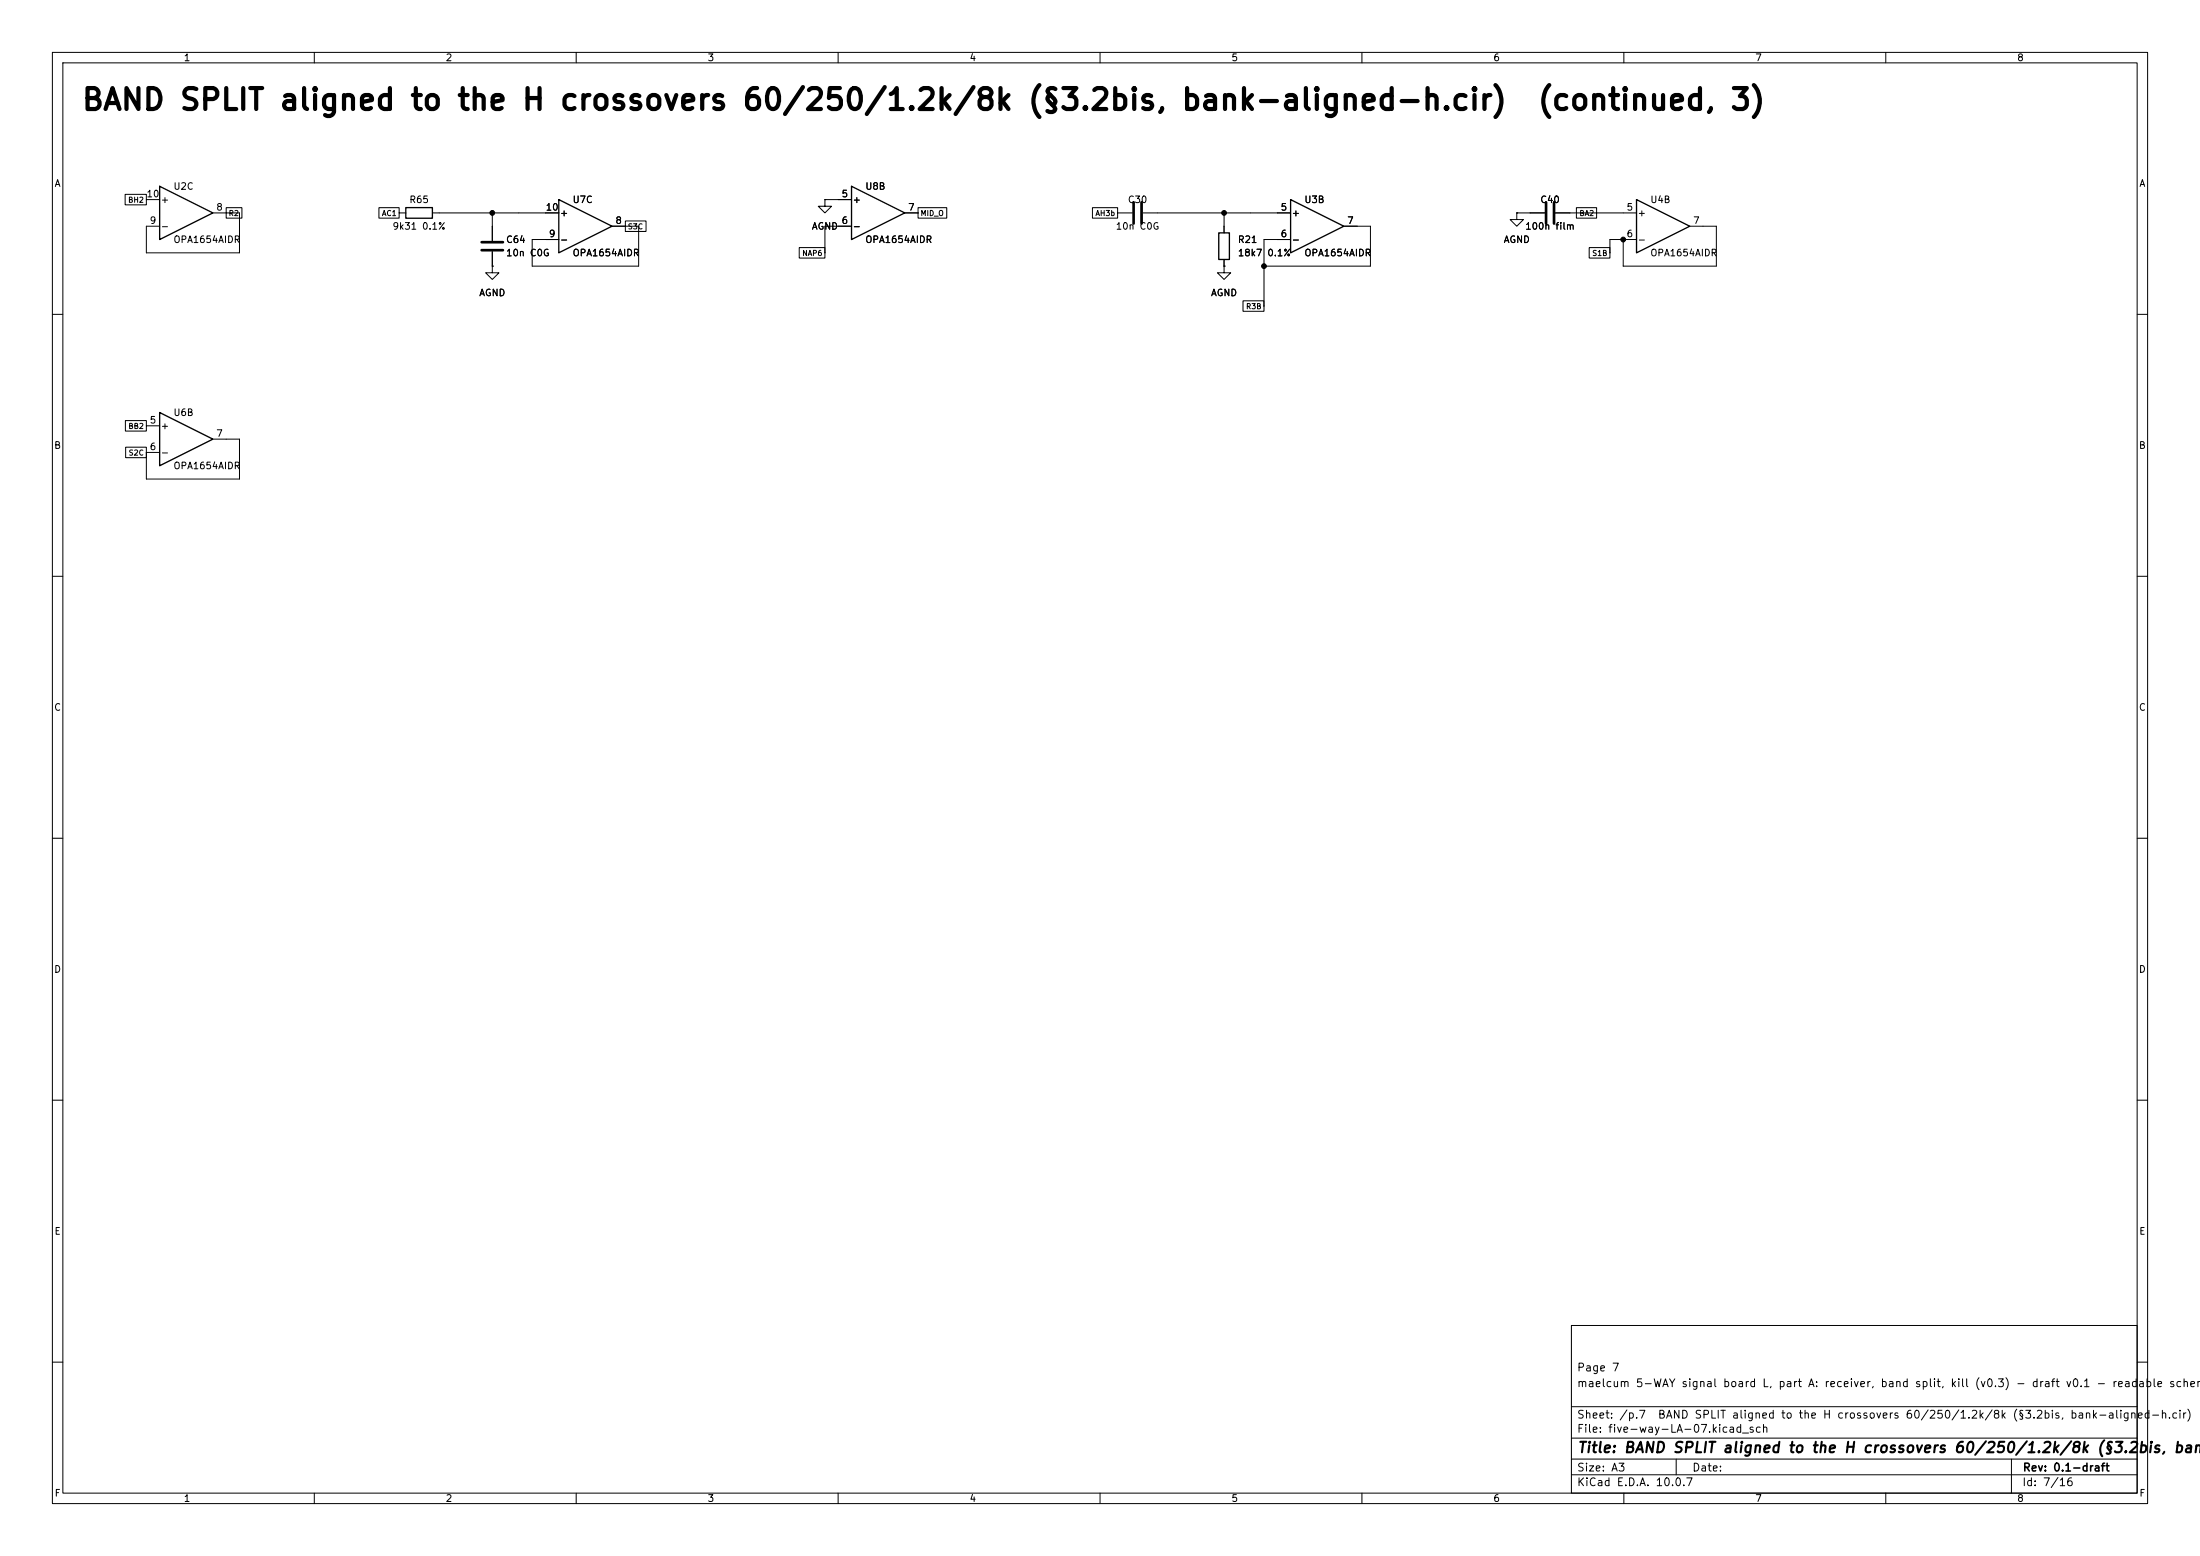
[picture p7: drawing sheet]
(kicad_sch
 (version 20260101)
 (generator "eeschema")
 (generator_version "10.0")
 (paper "A3")
 (title_block
  (title "BAND SPLIT aligned to the H crossovers 60/250/1.2k/8k (§3.2bis, bank-aligned-h.cir)  (continued, 3)")
  (rev "0.1-draft")
  (comment 1 "maelcum 5-WAY signal board L, part A: receiver, band split, kill (v0.3) - draft v0.1 - readable schematic")
  (comment 2 "Page 7"))
 (lib_symbols
  (symbol
   "Amplifier_Operational:TL074"
   (pin_names
    (offset 0.127)) (exclude_from_sim no) (in_bom yes) (on_board yes)
   (in_pos_files yes)
   (duplicate_pin_numbers_are_jumpers no)
   (property
    "Reference"
    "U" (at 0 5.08 0) (show_name no) (do_not_autoplace no) (effects (font (size 1.27 1.27)) (justify left)))
   (property
    "Value"
    "TL074" (at 0 -5.08 0) (show_name no) (do_not_autoplace no) (effects (font (size 1.27 1.27)) (justify left)))
   (property
    "Footprint"
    "" (at -1.27 2.54 0) (show_name no) (do_not_autoplace no) (hide yes) (effects (font (size 1.27 1.27))))
   (property
    "Datasheet"
    "http://www.ti.com/lit/ds/symlink/tl071.pdf" (at 1.27 5.08 0) (show_name no) (do_not_autoplace no) (hide yes) (effects (font (size 1.27 1.27))))
   (property
    "Description"
    "Quad Low-Noise JFET-Input Operational Amplifiers, DIP-14/SOIC-14" (at 0 0 0) (show_name no) (do_not_autoplace no) (hide yes) (effects (font (size 1.27 1.27))))
   (property
    "ki_locked"
    "" (at 0 0 0) (show_name no) (do_not_autoplace no) (effects (font (size 1.27 1.27))))
   (property
    "ki_keywords"
    "quad opamp" (at 0 0 0) (show_name no) (do_not_autoplace no) (hide yes) (effects (font (size 1.27 1.27))))
   (property
    "ki_fp_filters"
    "SOIC*3.9x8.7mm*P1.27mm* DIP*W7.62mm* TSSOP*4.4x5mm*P0.65mm* SSOP*5.3x6.2mm*P0.65mm* MSOP*3x3mm*P0.5mm*" (at 0 0 0) (show_name no) (do_not_autoplace no) (hide yes) (effects (font (size 1.27 1.27))))
   (symbol
    "TL074_1_1"
    (polyline (pts (xy -5.08 5.08) (xy 5.08 0) (xy -5.08 -5.08) (xy -5.08 5.08)) (stroke (width 0.254) (type default)) (fill (type background)))
    (pin
    output
    line (at 7.62 0 180) (length 2.54) (name
    "" (effects (font (size 1.27 1.27)))) (number
    "1" (effects (font (size 1.27 1.27)))))
    (pin
    input
    line (at -7.62 -2.54 0) (length 2.54) (name
    "-" (effects (font (size 1.27 1.27)))) (number
    "2" (effects (font (size 1.27 1.27)))))
    (pin
    input
    line (at -7.62 2.54 0) (length 2.54) (name
    "+" (effects (font (size 1.27 1.27)))) (number
    "3" (effects (font (size 1.27 1.27))))))
   (symbol
    "TL074_2_1"
    (polyline (pts (xy -5.08 5.08) (xy 5.08 0) (xy -5.08 -5.08) (xy -5.08 5.08)) (stroke (width 0.254) (type default)) (fill (type background)))
    (pin
    input
    line (at -7.62 2.54 0) (length 2.54) (name
    "+" (effects (font (size 1.27 1.27)))) (number
    "5" (effects (font (size 1.27 1.27)))))
    (pin
    input
    line (at -7.62 -2.54 0) (length 2.54) (name
    "-" (effects (font (size 1.27 1.27)))) (number
    "6" (effects (font (size 1.27 1.27)))))
    (pin
    output
    line (at 7.62 0 180) (length 2.54) (name
    "" (effects (font (size 1.27 1.27)))) (number
    "7" (effects (font (size 1.27 1.27))))))
   (symbol
    "TL074_3_1"
    (polyline (pts (xy -5.08 5.08) (xy 5.08 0) (xy -5.08 -5.08) (xy -5.08 5.08)) (stroke (width 0.254) (type default)) (fill (type background)))
    (pin
    output
    line (at 7.62 0 180) (length 2.54) (name
    "" (effects (font (size 1.27 1.27)))) (number
    "8" (effects (font (size 1.27 1.27)))))
    (pin
    input
    line (at -7.62 -2.54 0) (length 2.54) (name
    "-" (effects (font (size 1.27 1.27)))) (number
    "9" (effects (font (size 1.27 1.27)))))
    (pin
    input
    line (at -7.62 2.54 0) (length 2.54) (name
    "+" (effects (font (size 1.27 1.27)))) (number
    "10" (effects (font (size 1.27 1.27))))))
   (symbol
    "TL074_4_1"
    (polyline (pts (xy -5.08 5.08) (xy 5.08 0) (xy -5.08 -5.08) (xy -5.08 5.08)) (stroke (width 0.254) (type default)) (fill (type background)))
    (pin
    input
    line (at -7.62 2.54 0) (length 2.54) (name
    "+" (effects (font (size 1.27 1.27)))) (number
    "12" (effects (font (size 1.27 1.27)))))
    (pin
    input
    line (at -7.62 -2.54 0) (length 2.54) (name
    "-" (effects (font (size 1.27 1.27)))) (number
    "13" (effects (font (size 1.27 1.27)))))
    (pin
    output
    line (at 7.62 0 180) (length 2.54) (name
    "" (effects (font (size 1.27 1.27)))) (number
    "14" (effects (font (size 1.27 1.27))))))
   (symbol
    "TL074_5_1"
    (pin
    power_in
    line (at -2.54 7.62 270) (length 3.81) (name
    "V+" (effects (font (size 1.27 1.27)))) (number
    "4" (effects (font (size 1.27 1.27)))))
    (pin
    power_in
    line (at -2.54 -7.62 90) (length 3.81) (name
    "V-" (effects (font (size 1.27 1.27)))) (number
    "11" (effects (font (size 1.27 1.27))))))
   (embedded_fonts no))
  (symbol
   "Device:C"
   (pin_numbers (hide yes))
   (pin_names
    (offset 0.254)) (exclude_from_sim no) (in_bom yes) (on_board yes)
   (in_pos_files yes)
   (duplicate_pin_numbers_are_jumpers no)
   (property
    "Reference"
    "C" (at 0.635 2.54 0) (show_name no) (do_not_autoplace no) (effects (font (size 1.27 1.27)) (justify left)))
   (property
    "Value"
    "C" (at 0.635 -2.54 0) (show_name no) (do_not_autoplace no) (effects (font (size 1.27 1.27)) (justify left)))
   (property
    "Footprint"
    "" (at 0.9652 -3.81 0) (show_name no) (do_not_autoplace no) (hide yes) (effects (font (size 1.27 1.27))))
   (property
    "Datasheet"
    "" (at 0 0 0) (show_name no) (do_not_autoplace no) (hide yes) (effects (font (size 1.27 1.27))))
   (property
    "Description"
    "Unpolarized capacitor" (at 0 0 0) (show_name no) (do_not_autoplace no) (hide yes) (effects (font (size 1.27 1.27))))
   (property
    "ki_keywords"
    "cap capacitor" (at 0 0 0) (show_name no) (do_not_autoplace no) (hide yes) (effects (font (size 1.27 1.27))))
   (property
    "ki_fp_filters"
    "C_*" (at 0 0 0) (show_name no) (do_not_autoplace no) (hide yes) (effects (font (size 1.27 1.27))))
   (symbol
    "C_0_1"
    (polyline (pts (xy -2.032 0.762) (xy 2.032 0.762)) (stroke (width 0.508) (type default)) (fill (type none)))
    (polyline (pts (xy -2.032 -0.762) (xy 2.032 -0.762)) (stroke (width 0.508) (type default)) (fill (type none))))
   (symbol
    "C_1_1"
    (pin
    passive
    line (at 0 3.81 270) (length 2.794) (name
    "" (effects (font (size 1.27 1.27)))) (number
    "1" (effects (font (size 1.27 1.27)))))
    (pin
    passive
    line (at 0 -3.81 90) (length 2.794) (name
    "" (effects (font (size 1.27 1.27)))) (number
    "2" (effects (font (size 1.27 1.27))))))
   (embedded_fonts no))
  (symbol
   "Device:R"
   (pin_numbers (hide yes))
   (pin_names
    (offset 0)) (exclude_from_sim no) (in_bom yes) (on_board yes)
   (in_pos_files yes)
   (duplicate_pin_numbers_are_jumpers no)
   (property
    "Reference"
    "R" (at 2.032 0 90) (show_name no) (do_not_autoplace no) (effects (font (size 1.27 1.27))))
   (property
    "Value"
    "R" (at 0 0 90) (show_name no) (do_not_autoplace no) (effects (font (size 1.27 1.27))))
   (property
    "Footprint"
    "" (at -1.778 0 90) (show_name no) (do_not_autoplace no) (hide yes) (effects (font (size 1.27 1.27))))
   (property
    "Datasheet"
    "" (at 0 0 0) (show_name no) (do_not_autoplace no) (hide yes) (effects (font (size 1.27 1.27))))
   (property
    "Description"
    "Resistor" (at 0 0 0) (show_name no) (do_not_autoplace no) (hide yes) (effects (font (size 1.27 1.27))))
   (property
    "ki_keywords"
    "R res resistor" (at 0 0 0) (show_name no) (do_not_autoplace no) (hide yes) (effects (font (size 1.27 1.27))))
   (property
    "ki_fp_filters"
    "R_*" (at 0 0 0) (show_name no) (do_not_autoplace no) (hide yes) (effects (font (size 1.27 1.27))))
   (symbol
    "R_0_1"
    (rectangle (start -1.016 -2.54) (end 1.016 2.54) (stroke (width 0.254) (type default)) (fill (type none))))
   (symbol
    "R_1_1"
    (pin
    passive
    line (at 0 3.81 270) (length 1.27) (name
    "" (effects (font (size 1.27 1.27)))) (number
    "1" (effects (font (size 1.27 1.27)))))
    (pin
    passive
    line (at 0 -3.81 90) (length 1.27) (name
    "" (effects (font (size 1.27 1.27)))) (number
    "2" (effects (font (size 1.27 1.27))))))
   (embedded_fonts no))
  (symbol
   "power:GND"
   (power global)
   (pin_numbers (hide yes))
   (pin_names
    (offset 0) (hide yes)) (exclude_from_sim no) (in_bom yes) (on_board yes)
   (in_pos_files yes)
   (duplicate_pin_numbers_are_jumpers no)
   (property
    "Reference"
    "#PWR" (at 0 -6.35 0) (show_name no) (do_not_autoplace no) (hide yes) (effects (font (size 1.27 1.27))))
   (property
    "Value"
    "GND" (at 0 -3.81 0) (show_name no) (do_not_autoplace no) (effects (font (size 1.27 1.27))))
   (property
    "Footprint"
    "" (at 0 0 0) (show_name no) (do_not_autoplace no) (hide yes) (effects (font (size 1.27 1.27))))
   (property
    "Datasheet"
    "" (at 0 0 0) (show_name no) (do_not_autoplace no) (hide yes) (effects (font (size 1.27 1.27))))
   (property
    "Description"
    "Power symbol creates a global label with name \"GND\" , ground" (at 0 0 0) (show_name no) (do_not_autoplace no) (hide yes) (effects (font (size 1.27 1.27))))
   (property
    "ki_keywords"
    "global power" (at 0 0 0) (show_name no) (do_not_autoplace no) (hide yes) (effects (font (size 1.27 1.27))))
   (symbol
    "GND_0_1"
    (polyline (pts (xy 0 0) (xy 0 -1.27) (xy 1.27 -1.27) (xy 0 -2.54) (xy -1.27 -1.27) (xy 0 -1.27)) (stroke (width 0) (type default)) (fill (type none))))
   (symbol
    "GND_1_1"
    (pin
    power_in
    line (at 0 0 270) (length 0) (name
    "" (effects (font (size 1.27 1.27)))) (number
    "1" (effects (font (size 1.27 1.27))))))
   (embedded_fonts no)))
 (text
  "BAND SPLIT aligned to the H crossovers 60/250/1.2k/8k (§3.2bis, bank-aligned-h.cir)  (continued, 3)"
  (exclude_from_sim no)
  (at 15.24 21.59 0)
  (effects (font (size 4 4)
    (bold yes)) (justify left bottom)))
 (symbol
  (lib_id "Amplifier_Operational:TL074")
  (at 35.56 40.64 0)
  (unit 3)
  (body_style 1)
  (exclude_from_sim no)
  (in_bom yes)
  (on_board yes)
  (dnp no)
  (property
   "Reference"
   "U2" (at 33.02 35.56 0) (effects (font (size 1.27 1.27)) (justify left)))
  (property
   "Value"
   "OPA1654AIDR" (at 33.02 45.72 0) (effects (font (size 1.27 1.27)) (justify left)))
  (property
   "Footprint"
   "Package_SO:SOIC-14_3.9x8.7mm_P1.27mm" (at 35.56 40.64 0) (effects (font (size 1.27 1.27)) (justify left) (hide yes)))
  (property
   "Datasheet"
   "" (at 35.56 40.64 0) (effects (font (size 1.27 1.27)) (justify left) (hide yes)))
  (property
   "Nota"
   "banca agli incroci H" (at 35.56 40.64 0) (effects (font (size 1.27 1.27)) (justify left) (hide yes)))
  (pin
   "8")
  (pin
   "9")
  (pin
   "10")
  (instances (project
    "five-way-LA" (path
    "/93be1783-38eb-5916-add5-92a9c9b6a518/aab86ffc-328d-5c48-b2f8-49d234d9634e" (reference "U2") (unit 3)))))
 (symbol
  (lib_id "Amplifier_Operational:TL074")
  (at 111.76 43.18 0)
  (unit 3)
  (body_style 1)
  (exclude_from_sim no)
  (in_bom yes)
  (on_board yes)
  (dnp no)
  (property
   "Reference"
   "U7" (at 109.22 38.1 0) (effects (font (size 1.27 1.27)) (justify left)))
  (property
   "Value"
   "OPA1654AIDR" (at 109.22 48.26 0) (effects (font (size 1.27 1.27)) (justify left)))
  (property
   "Footprint"
   "Package_SO:SOIC-14_3.9x8.7mm_P1.27mm" (at 111.76 43.18 0) (effects (font (size 1.27 1.27)) (justify left) (hide yes)))
  (property
   "Datasheet"
   "" (at 111.76 43.18 0) (effects (font (size 1.27 1.27)) (justify left) (hide yes)))
  (property
   "Nota"
   "banca agli incroci H" (at 111.76 43.18 0) (effects (font (size 1.27 1.27)) (justify left) (hide yes)))
  (pin
   "8")
  (pin
   "9")
  (pin
   "10")
  (instances (project
    "five-way-LA" (path
    "/93be1783-38eb-5916-add5-92a9c9b6a518/aab86ffc-328d-5c48-b2f8-49d234d9634e" (reference "U7") (unit 3)))))
 (wire
  (pts (xy 104.14 40.64) (xy 99.06 40.64))
  (stroke (width 0) (type default)))
 (symbol
  (lib_id "Device:C")
  (at 93.98 46.99 0)
  (unit 1)
  (body_style 1)
  (exclude_from_sim no)
  (in_bom yes)
  (on_board yes)
  (dnp no)
  (property
   "Reference"
   "C64" (at 96.52 45.72 0) (effects (font (size 1.27 1.27)) (justify left)))
  (property
   "Value"
   "10n C0G" (at 96.52 48.26 0) (effects (font (size 1.27 1.27)) (justify left)))
  (property
   "Footprint"
   "Capacitor_SMD:C_1206_3216Metric" (at 93.98 46.99 0) (effects (font (size 1.27 1.27)) (justify left) (hide yes)))
  (property
   "Datasheet"
   "" (at 93.98 46.99 0) (effects (font (size 1.27 1.27)) (justify left) (hide yes)))
  (pin
   "1")
  (pin
   "2")
  (instances (project
    "five-way-LA" (path
    "/93be1783-38eb-5916-add5-92a9c9b6a518/aab86ffc-328d-5c48-b2f8-49d234d9634e" (reference "C64") (unit 1)))))
 (symbol
  (lib_id "Device:R")
  (at 80.01 40.64 90)
  (unit 1)
  (body_style 1)
  (exclude_from_sim no)
  (in_bom yes)
  (on_board yes)
  (dnp no)
  (property
   "Reference"
   "R65" (at 80.01 38.1 90) (effects (font (size 1.27 1.27))))
  (property
   "Value"
   "9k31 0.1%" (at 80.01 43.18 90) (effects (font (size 1.27 1.27))))
  (property
   "Footprint"
   "Resistor_SMD:R_0805_2012Metric" (at 80.01 40.64 0) (effects (font (size 1.27 1.27)) (justify left) (hide yes)))
  (property
   "Datasheet"
   "" (at 80.01 40.64 0) (effects (font (size 1.27 1.27)) (justify left) (hide yes)))
  (pin
   "1")
  (pin
   "2")
  (instances (project
    "five-way-LA" (path
    "/93be1783-38eb-5916-add5-92a9c9b6a518/aab86ffc-328d-5c48-b2f8-49d234d9634e" (reference "R65") (unit 1)))))
 (wire
  (pts (xy 99.06 40.64) (xy 93.98 40.64))
  (stroke (width 0) (type default)))
 (wire
  (pts (xy 93.98 40.64) (xy 93.98 43.18))
  (stroke (width 0) (type default)))
 (wire
  (pts (xy 93.98 40.64) (xy 83.82 40.64))
  (stroke (width 0) (type default)))
 (junction
  (at 93.98 40.64)
  (diameter 0)
  (color 0 0 0 0))
 (symbol
  (lib_id "power:GND")
  (at 93.98 50.8 0)
  (unit 1)
  (body_style 1)
  (exclude_from_sim no)
  (in_bom yes)
  (on_board yes)
  (dnp no)
  (property
   "Reference"
   "#PWR001" (at 93.98 50.8 0) (effects (font (size 1.27 1.27)) (justify left) (hide yes)))
  (property
   "Value"
   "AGND" (at 93.98 55.88 0) (effects (font (size 1.27 1.27))))
  (property
   "Footprint"
   "" (at 93.98 50.8 0) (effects (font (size 1.27 1.27)) (justify left) (hide yes)))
  (property
   "Datasheet"
   "" (at 93.98 50.8 0) (effects (font (size 1.27 1.27)) (justify left) (hide yes)))
  (pin
   "1")
  (instances (project
    "five-way-LA" (path
    "/93be1783-38eb-5916-add5-92a9c9b6a518/aab86ffc-328d-5c48-b2f8-49d234d9634e" (reference "#PWR001") (unit 1)))))
 (wire
  (pts (xy 104.14 45.72) (xy 101.6 45.72))
  (stroke (width 0) (type default)))
 (wire
  (pts (xy 101.6 50.8) (xy 101.6 45.72))
  (stroke (width 0) (type default)))
 (symbol
  (lib_id "Amplifier_Operational:TL074")
  (at 167.64 40.64 0)
  (unit 2)
  (body_style 1)
  (exclude_from_sim no)
  (in_bom yes)
  (on_board yes)
  (dnp no)
  (property
   "Reference"
   "U8" (at 165.1 35.56 0) (effects (font (size 1.27 1.27)) (justify left)))
  (property
   "Value"
   "OPA1654AIDR" (at 165.1 45.72 0) (effects (font (size 1.27 1.27)) (justify left)))
  (property
   "Footprint"
   "Package_SO:SOIC-14_3.9x8.7mm_P1.27mm" (at 167.64 40.64 0) (effects (font (size 1.27 1.27)) (justify left) (hide yes)))
  (property
   "Datasheet"
   "" (at 167.64 40.64 0) (effects (font (size 1.27 1.27)) (justify left) (hide yes)))
  (property
   "Nota"
   "banca agli incroci H" (at 167.64 40.64 0) (effects (font (size 1.27 1.27)) (justify left) (hide yes)))
  (pin
   "5")
  (pin
   "6")
  (pin
   "7")
  (instances (project
    "five-way-LA" (path
    "/93be1783-38eb-5916-add5-92a9c9b6a518/aab86ffc-328d-5c48-b2f8-49d234d9634e" (reference "U8") (unit 2)))))
 (wire
  (pts (xy 157.48 38.1) (xy 160.02 38.1))
  (stroke (width 0) (type default)))
 (symbol
  (lib_id "power:GND")
  (at 157.48 38.1 0)
  (unit 1)
  (body_style 1)
  (exclude_from_sim no)
  (in_bom yes)
  (on_board yes)
  (dnp no)
  (property
   "Reference"
   "#PWR002" (at 157.48 38.1 0) (effects (font (size 1.27 1.27)) (justify left) (hide yes)))
  (property
   "Value"
   "AGND" (at 157.48 43.18 0) (effects (font (size 1.27 1.27))))
  (property
   "Footprint"
   "" (at 157.48 38.1 0) (effects (font (size 1.27 1.27)) (justify left) (hide yes)))
  (property
   "Datasheet"
   "" (at 157.48 38.1 0) (effects (font (size 1.27 1.27)) (justify left) (hide yes)))
  (pin
   "1")
  (instances (project
    "five-way-LA" (path
    "/93be1783-38eb-5916-add5-92a9c9b6a518/aab86ffc-328d-5c48-b2f8-49d234d9634e" (reference "#PWR002") (unit 1)))))
 (wire
  (pts (xy 160.02 43.18) (xy 157.48 43.18))
  (stroke (width 0) (type default)))
 (wire
  (pts (xy 157.48 43.18) (xy 157.48 48.26))
  (stroke (width 0) (type default)))
 (symbol
  (lib_id "Amplifier_Operational:TL074")
  (at 251.46 43.18 0)
  (unit 2)
  (body_style 1)
  (exclude_from_sim no)
  (in_bom yes)
  (on_board yes)
  (dnp no)
  (property
   "Reference"
   "U3" (at 248.92 38.1 0) (effects (font (size 1.27 1.27)) (justify left)))
  (property
   "Value"
   "OPA1654AIDR" (at 248.92 48.26 0) (effects (font (size 1.27 1.27)) (justify left)))
  (property
   "Footprint"
   "Package_SO:SOIC-14_3.9x8.7mm_P1.27mm" (at 251.46 43.18 0) (effects (font (size 1.27 1.27)) (justify left) (hide yes)))
  (property
   "Datasheet"
   "" (at 251.46 43.18 0) (effects (font (size 1.27 1.27)) (justify left) (hide yes)))
  (property
   "Nota"
   "banca agli incroci H" (at 251.46 43.18 0) (effects (font (size 1.27 1.27)) (justify left) (hide yes)))
  (pin
   "5")
  (pin
   "6")
  (pin
   "7")
  (instances (project
    "five-way-LA" (path
    "/93be1783-38eb-5916-add5-92a9c9b6a518/aab86ffc-328d-5c48-b2f8-49d234d9634e" (reference "U3") (unit 2)))))
 (wire
  (pts (xy 243.84 40.64) (xy 238.76 40.64))
  (stroke (width 0) (type default)))
 (symbol
  (lib_id "Device:R")
  (at 233.68 46.99 0)
  (unit 1)
  (body_style 1)
  (exclude_from_sim no)
  (in_bom yes)
  (on_board yes)
  (dnp no)
  (property
   "Reference"
   "R21" (at 236.22 45.72 0) (effects (font (size 1.27 1.27)) (justify left)))
  (property
   "Value"
   "18k7 0.1%" (at 236.22 48.26 0) (effects (font (size 1.27 1.27)) (justify left)))
  (property
   "Footprint"
   "Resistor_SMD:R_0805_2012Metric" (at 233.68 46.99 0) (effects (font (size 1.27 1.27)) (justify left) (hide yes)))
  (property
   "Datasheet"
   "" (at 233.68 46.99 0) (effects (font (size 1.27 1.27)) (justify left) (hide yes)))
  (pin
   "1")
  (pin
   "2")
  (instances (project
    "five-way-LA" (path
    "/93be1783-38eb-5916-add5-92a9c9b6a518/aab86ffc-328d-5c48-b2f8-49d234d9634e" (reference "R21") (unit 1)))))
 (symbol
  (lib_id "Device:C")
  (at 217.17 40.64 90)
  (unit 1)
  (body_style 1)
  (exclude_from_sim no)
  (in_bom yes)
  (on_board yes)
  (dnp no)
  (property
   "Reference"
   "C30" (at 217.17 38.1 90) (effects (font (size 1.27 1.27))))
  (property
   "Value"
   "10n C0G" (at 217.17 43.18 90) (effects (font (size 1.27 1.27))))
  (property
   "Footprint"
   "Capacitor_SMD:C_1206_3216Metric" (at 217.17 40.64 0) (effects (font (size 1.27 1.27)) (justify left) (hide yes)))
  (property
   "Datasheet"
   "" (at 217.17 40.64 0) (effects (font (size 1.27 1.27)) (justify left) (hide yes)))
  (pin
   "1")
  (pin
   "2")
  (instances (project
    "five-way-LA" (path
    "/93be1783-38eb-5916-add5-92a9c9b6a518/aab86ffc-328d-5c48-b2f8-49d234d9634e" (reference "C30") (unit 1)))))
 (wire
  (pts (xy 238.76 40.64) (xy 233.68 40.64))
  (stroke (width 0) (type default)))
 (wire
  (pts (xy 233.68 40.64) (xy 233.68 43.18))
  (stroke (width 0) (type default)))
 (wire
  (pts (xy 233.68 40.64) (xy 220.98 40.64))
  (stroke (width 0) (type default)))
 (junction
  (at 233.68 40.64)
  (diameter 0)
  (color 0 0 0 0))
 (symbol
  (lib_id "power:GND")
  (at 233.68 50.8 0)
  (unit 1)
  (body_style 1)
  (exclude_from_sim no)
  (in_bom yes)
  (on_board yes)
  (dnp no)
  (property
   "Reference"
   "#PWR003" (at 233.68 50.8 0) (effects (font (size 1.27 1.27)) (justify left) (hide yes)))
  (property
   "Value"
   "AGND" (at 233.68 55.88 0) (effects (font (size 1.27 1.27))))
  (property
   "Footprint"
   "" (at 233.68 50.8 0) (effects (font (size 1.27 1.27)) (justify left) (hide yes)))
  (property
   "Datasheet"
   "" (at 233.68 50.8 0) (effects (font (size 1.27 1.27)) (justify left) (hide yes)))
  (pin
   "1")
  (instances (project
    "five-way-LA" (path
    "/93be1783-38eb-5916-add5-92a9c9b6a518/aab86ffc-328d-5c48-b2f8-49d234d9634e" (reference "#PWR003") (unit 1)))))
 (wire
  (pts (xy 243.84 45.72) (xy 241.3 45.72))
  (stroke (width 0) (type default)))
 (wire
  (pts (xy 241.3 45.72) (xy 241.3 58.42))
  (stroke (width 0) (type default)))
 (symbol
  (lib_id "Amplifier_Operational:TL074")
  (at 317.5 43.18 0)
  (unit 2)
  (body_style 1)
  (exclude_from_sim no)
  (in_bom yes)
  (on_board yes)
  (dnp no)
  (property
   "Reference"
   "U4" (at 314.96 38.1 0) (effects (font (size 1.27 1.27)) (justify left)))
  (property
   "Value"
   "OPA1654AIDR" (at 314.96 48.26 0) (effects (font (size 1.27 1.27)) (justify left)))
  (property
   "Footprint"
   "Package_SO:SOIC-14_3.9x8.7mm_P1.27mm" (at 317.5 43.18 0) (effects (font (size 1.27 1.27)) (justify left) (hide yes)))
  (property
   "Datasheet"
   "" (at 317.5 43.18 0) (effects (font (size 1.27 1.27)) (justify left) (hide yes)))
  (property
   "Nota"
   "banca agli incroci H" (at 317.5 43.18 0) (effects (font (size 1.27 1.27)) (justify left) (hide yes)))
  (pin
   "5")
  (pin
   "6")
  (pin
   "7")
  (instances (project
    "five-way-LA" (path
    "/93be1783-38eb-5916-add5-92a9c9b6a518/aab86ffc-328d-5c48-b2f8-49d234d9634e" (reference "U4") (unit 2)))))
 (wire
  (pts (xy 309.88 40.64) (xy 304.8 40.64))
  (stroke (width 0) (type default)))
 (symbol
  (lib_id "Device:C")
  (at 295.91 40.64 270)
  (unit 1)
  (body_style 1)
  (exclude_from_sim no)
  (in_bom yes)
  (on_board yes)
  (dnp no)
  (property
   "Reference"
   "C40" (at 295.91 38.1 90) (effects (font (size 1.27 1.27))))
  (property
   "Value"
   "100n film" (at 295.91 43.18 90) (effects (font (size 1.27 1.27))))
  (property
   "Footprint"
   "Capacitor_SMD:C_1812_4532Metric" (at 295.91 40.64 0) (effects (font (size 1.27 1.27)) (justify left) (hide yes)))
  (property
   "Datasheet"
   "" (at 295.91 40.64 0) (effects (font (size 1.27 1.27)) (justify left) (hide yes)))
  (pin
   "1")
  (pin
   "2")
  (instances (project
    "five-way-LA" (path
    "/93be1783-38eb-5916-add5-92a9c9b6a518/aab86ffc-328d-5c48-b2f8-49d234d9634e" (reference "C40") (unit 1)))))
 (wire
  (pts (xy 304.8 40.64) (xy 299.72 40.64))
  (stroke (width 0) (type default)))
 (wire
  (pts (xy 292.1 40.64) (xy 289.56 40.64))
  (stroke (width 0) (type default)))
 (symbol
  (lib_id "power:GND")
  (at 289.56 40.64 0)
  (unit 1)
  (body_style 1)
  (exclude_from_sim no)
  (in_bom yes)
  (on_board yes)
  (dnp no)
  (property
   "Reference"
   "#PWR004" (at 289.56 40.64 0) (effects (font (size 1.27 1.27)) (justify left) (hide yes)))
  (property
   "Value"
   "AGND" (at 289.56 45.72 0) (effects (font (size 1.27 1.27))))
  (property
   "Footprint"
   "" (at 289.56 40.64 0) (effects (font (size 1.27 1.27)) (justify left) (hide yes)))
  (property
   "Datasheet"
   "" (at 289.56 40.64 0) (effects (font (size 1.27 1.27)) (justify left) (hide yes)))
  (pin
   "1")
  (instances (project
    "five-way-LA" (path
    "/93be1783-38eb-5916-add5-92a9c9b6a518/aab86ffc-328d-5c48-b2f8-49d234d9634e" (reference "#PWR004") (unit 1)))))
 (wire
  (pts (xy 309.88 45.72) (xy 307.34 45.72))
  (stroke (width 0) (type default)))
 (wire
  (pts (xy 307.34 45.72) (xy 307.34 48.26))
  (stroke (width 0) (type default)))
 (symbol
  (lib_id "Amplifier_Operational:TL074")
  (at 35.56 83.82 0)
  (unit 2)
  (body_style 1)
  (exclude_from_sim no)
  (in_bom yes)
  (on_board yes)
  (dnp no)
  (property
   "Reference"
   "U6" (at 33.02 78.74 0) (effects (font (size 1.27 1.27)) (justify left)))
  (property
   "Value"
   "OPA1654AIDR" (at 33.02 88.9 0) (effects (font (size 1.27 1.27)) (justify left)))
  (property
   "Footprint"
   "Package_SO:SOIC-14_3.9x8.7mm_P1.27mm" (at 35.56 83.82 0) (effects (font (size 1.27 1.27)) (justify left) (hide yes)))
  (property
   "Datasheet"
   "" (at 35.56 83.82 0) (effects (font (size 1.27 1.27)) (justify left) (hide yes)))
  (property
   "Nota"
   "banca agli incroci H" (at 35.56 83.82 0) (effects (font (size 1.27 1.27)) (justify left) (hide yes)))
  (pin
   "5")
  (pin
   "6")
  (pin
   "7")
  (instances (project
    "five-way-LA" (path
    "/93be1783-38eb-5916-add5-92a9c9b6a518/aab86ffc-328d-5c48-b2f8-49d234d9634e" (reference "U6") (unit 2)))))
 (wire
  (pts (xy 43.18 40.64) (xy 45.72 40.64))
  (stroke (width 0) (type default)))
 (wire
  (pts (xy 45.72 40.64) (xy 45.72 48.26))
  (stroke (width 0) (type default)))
 (wire
  (pts (xy 45.72 48.26) (xy 27.94 48.26))
  (stroke (width 0) (type default)))
 (wire
  (pts (xy 27.94 48.26) (xy 27.94 43.18))
  (stroke (width 0) (type default)))
 (wire
  (pts (xy 43.18 83.82) (xy 45.72 83.82))
  (stroke (width 0) (type default)))
 (wire
  (pts (xy 45.72 83.82) (xy 45.72 91.44))
  (stroke (width 0) (type default)))
 (wire
  (pts (xy 45.72 91.44) (xy 27.94 91.44))
  (stroke (width 0) (type default)))
 (wire
  (pts (xy 27.94 91.44) (xy 27.94 86.36))
  (stroke (width 0) (type default)))
 (wire
  (pts (xy 309.88 45.72) (xy 309.88 50.8))
  (stroke (width 0) (type default)))
 (wire
  (pts (xy 309.88 50.8) (xy 327.66 50.8))
  (stroke (width 0) (type default)))
 (wire
  (pts (xy 327.66 50.8) (xy 327.66 43.18))
  (stroke (width 0) (type default)))
 (wire
  (pts (xy 327.66 43.18) (xy 325.12 43.18))
  (stroke (width 0) (type default)))
 (wire
  (pts (xy 241.3 50.8) (xy 261.62 50.8))
  (stroke (width 0) (type default)))
 (wire
  (pts (xy 261.62 50.8) (xy 261.62 43.18))
  (stroke (width 0) (type default)))
 (wire
  (pts (xy 261.62 43.18) (xy 259.08 43.18))
  (stroke (width 0) (type default)))
 (wire
  (pts (xy 101.6 50.8) (xy 121.92 50.8))
  (stroke (width 0) (type default)))
 (wire
  (pts (xy 121.92 50.8) (xy 121.92 43.18))
  (stroke (width 0) (type default)))
 (wire
  (pts (xy 121.92 43.18) (xy 119.38 43.18))
  (stroke (width 0) (type default)))
 (junction
  (at 241.3 50.8)
  (diameter 0)
  (color 0 0 0 0))
 (junction
  (at 309.88 45.72)
  (diameter 0)
  (color 0 0 0 0))
 (global_label
  "R2"
  (shape passive)
  (at 43.18 40.64 0)
  (fields_autoplaced yes)
  (effects (font (size 1 1)) (justify left)))
 (global_label
  "BH2"
  (shape passive)
  (at 27.94 38.1 180)
  (fields_autoplaced yes)
  (effects (font (size 1 1)) (justify right)))
 (global_label
  "S3C"
  (shape passive)
  (at 119.38 43.18 0)
  (fields_autoplaced yes)
  (effects (font (size 1 1)) (justify left)))
 (global_label
  "AC1"
  (shape passive)
  (at 76.2 40.64 180)
  (fields_autoplaced yes)
  (effects (font (size 1 1)) (justify right)))
 (global_label
  "NAP6"
  (shape passive)
  (at 157.48 48.26 180)
  (fields_autoplaced yes)
  (effects (font (size 1 1)) (justify right)))
 (global_label
  "MID_O"
  (shape passive)
  (at 175.26 40.64 0)
  (fields_autoplaced yes)
  (effects (font (size 1 1)) (justify left)))
 (global_label
  "AH3b"
  (shape passive)
  (at 213.36 40.64 180)
  (fields_autoplaced yes)
  (effects (font (size 1 1)) (justify right)))
 (global_label
  "R3B"
  (shape passive)
  (at 241.3 58.42 180)
  (fields_autoplaced yes)
  (effects (font (size 1 1)) (justify right)))
 (global_label
  "BA2"
  (shape passive)
  (at 304.8 40.64 180)
  (fields_autoplaced yes)
  (effects (font (size 1 1)) (justify right)))
 (global_label
  "S1B"
  (shape passive)
  (at 307.34 48.26 180)
  (fields_autoplaced yes)
  (effects (font (size 1 1)) (justify right)))
 (global_label
  "BB2"
  (shape passive)
  (at 27.94 81.28 180)
  (fields_autoplaced yes)
  (effects (font (size 1 1)) (justify right)))
 (global_label
  "S2C"
  (shape passive)
  (at 27.94 86.36 180)
  (fields_autoplaced yes)
  (effects (font (size 1 1)) (justify right))))
